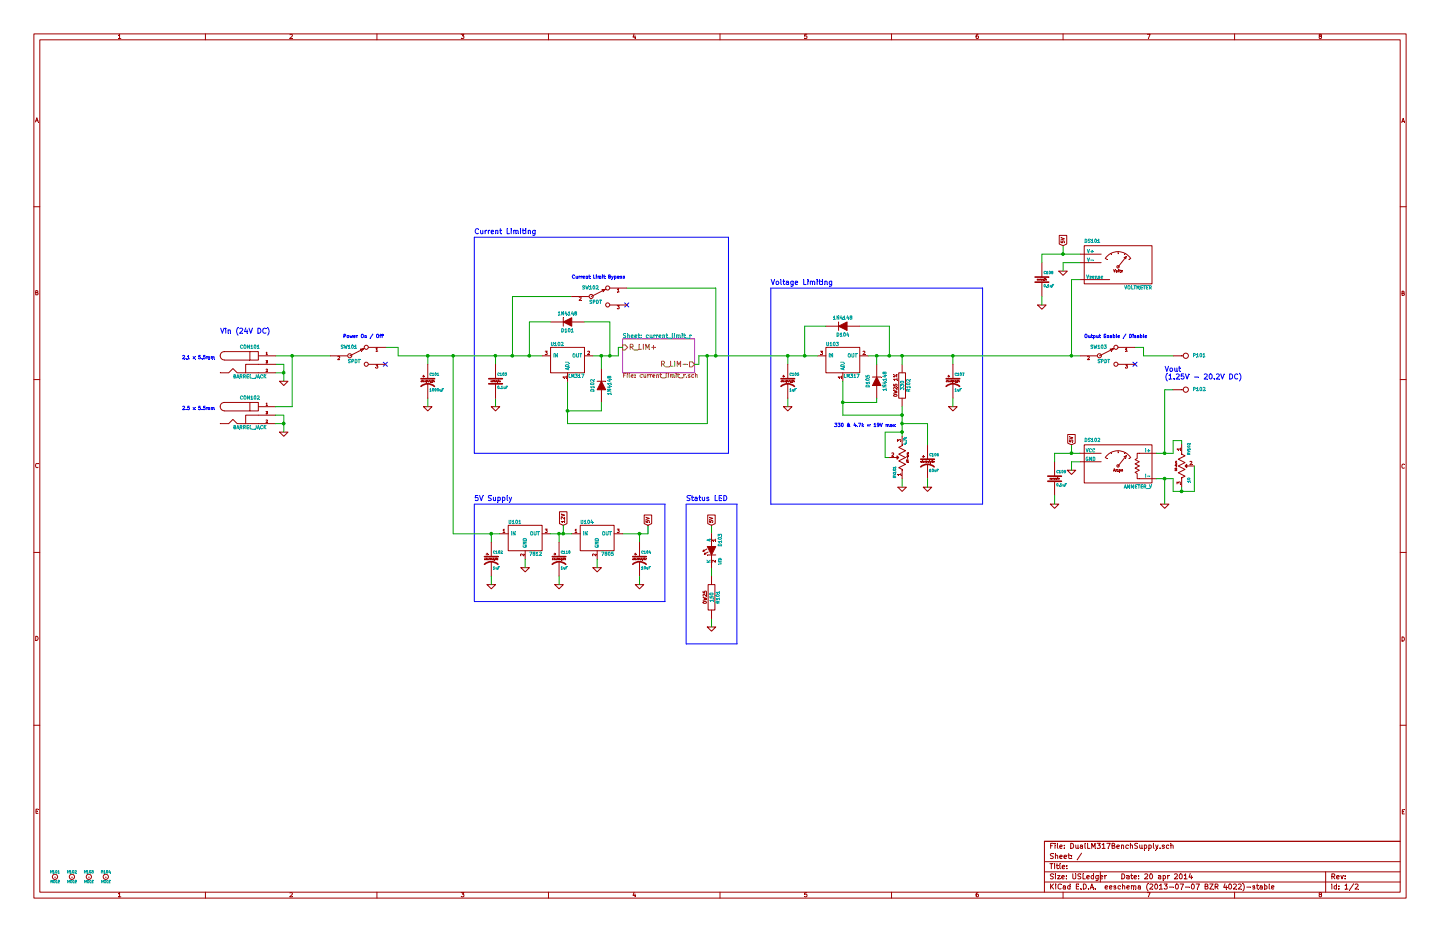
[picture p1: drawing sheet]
EESchema Schematic File Version 2
LIBS:switches_PL
LIBS:capacitors_PL
LIBS:connectors_PL
LIBS:diodes_PL
LIBS:displays_PL
LIBS:LEDs_PL
LIBS:mounting_holes_PL
LIBS:regulators_PL
LIBS:resistors_PL
LIBS:power
LIBS:device
LIBS:transistors
LIBS:conn
LIBS:linear
LIBS:regul
LIBS:74xx
LIBS:cmos4000
LIBS:adc-dac
LIBS:memory
LIBS:xilinx
LIBS:special
LIBS:microcontrollers
LIBS:dsp
LIBS:microchip
LIBS:analog_switches
LIBS:motorola
LIBS:texas
LIBS:intel
LIBS:audio
LIBS:interface
LIBS:digital-audio
LIBS:philips
LIBS:display
LIBS:cypress
LIBS:siliconi
LIBS:opto
LIBS:atmel
LIBS:contrib
LIBS:valves
LIBS:DualLM317BenchSupply-cache
EELAYER 27 0
EELAYER END
$Descr USLedger 17000 11000
encoding utf-8
Sheet 1 2
Title ""
Date "20 apr 2014"
Rev ""
Comp ""
Comment1 ""
Comment2 ""
Comment3 ""
Comment4 ""
$EndDescr
$Comp
L GND #PWR01
U 1 1
P 8400 7400
F 0 "#PWR01" H 8400 7400 30  0001 C CNN
F 1 "GND" H 8400 7330 30  0001 C CNN
F 2 "" H 8400 7400 60  0000 C CNN
F 3 "" H 8400 7400 60  0000 C CNN
	1    8400 7400
	1    0    0    -1  
$EndComp
$Comp
L GND #PWR02
U 1 1
P 9300 4800
F 0 "#PWR02" H 9300 4800 30  0001 C CNN
F 1 "GND" H 9300 4730 30  0001 C CNN
F 2 "" H 9300 4800 60  0000 C CNN
F 3 "" H 9300 4800 60  0000 C CNN
	1    9300 4800
	1    0    0    -1  
$EndComp
$Comp
L GND #PWR03
U 1 1
P 5050 4800
F 0 "#PWR03" H 5050 4800 30  0001 C CNN
F 1 "GND" H 5050 4730 30  0001 C CNN
F 2 "" H 5050 4800 60  0000 C CNN
F 3 "" H 5050 4800 60  0000 C CNN
	1    5050 4800
	1    0    0    -1  
$EndComp
$Comp
L GND #PWR04
U 1 1
P 10650 5750
F 0 "#PWR04" H 10650 5750 30  0001 C CNN
F 1 "GND" H 10650 5680 30  0001 C CNN
F 2 "" H 10650 5750 60  0000 C CNN
F 3 "" H 10650 5750 60  0000 C CNN
	1    10650 5750
	1    0    0    -1  
$EndComp
$Comp
L GND #PWR05
U 1 1
P 10950 5750
F 0 "#PWR05" H 10950 5750 30  0001 C CNN
F 1 "GND" H 10950 5680 30  0001 C CNN
F 2 "" H 10950 5750 60  0000 C CNN
F 3 "" H 10950 5750 60  0000 C CNN
	1    10950 5750
	1    0    0    -1  
$EndComp
$Comp
L DIODE D105
U 1 1
P 10350 4500
F 0 "D105" H 10350 4600 40  0000 C CNN
F 1 "1N4148" H 10350 4400 40  0000 C CNN
F 2 "~" H 10350 4500 60  0000 C CNN
F 3 "~" H 10350 4500 60  0000 C CNN
	1    10350 4500
	0    -1   -1   0   
$EndComp
$Comp
L DIODE D104
U 1 1
P 9950 3850
F 0 "D104" H 9950 3950 40  0000 C CNN
F 1 "1N4148" H 9950 3750 40  0000 C CNN
F 2 "~" H 9950 3850 60  0000 C CNN
F 3 "~" H 9950 3850 60  0000 C CNN
	1    9950 3850
	-1   0    0    1   
$EndComp
Wire Wire Line
	6700 5000 8350 5000
Wire Wire Line
	6700 4500 6700 5000
Wire Wire Line
	8400 7300 8400 7400
Wire Wire Line
	8400 6700 8400 6800
Wire Wire Line
	9300 4200 9300 4300
Connection ~ 9300 4200
Wire Wire Line
	9300 4700 9300 4800
Wire Wire Line
	8400 6300 8400 6200
Wire Wire Line
	5050 4700 5050 4800
Wire Wire Line
	9950 4900 10650 4900
Wire Wire Line
	11250 4200 11250 4300
$Comp
L GND #PWR06
U 1 1
P 11250 4800
F 0 "#PWR06" H 11250 4800 30  0001 C CNN
F 1 "GND" H 11250 4730 30  0001 C CNN
F 2 "" H 11250 4800 60  0000 C CNN
F 3 "" H 11250 4800 60  0000 C CNN
	1    11250 4800
	1    0    0    -1  
$EndComp
Wire Wire Line
	11250 4700 11250 4800
Text Notes 6750 3300 0    40   ~ 0
Current Limit Bypass
$Comp
L CONN_1 P101
U 1 1
P 14000 4200
F 0 "P101" H 14080 4200 40  0000 L CNN
F 1 "Vout+" H 14000 4255 30  0001 C CNN
F 2 "" H 14000 4200 60  0000 C CNN
F 3 "" H 14000 4200 60  0000 C CNN
	1    14000 4200
	1    0    0    -1  
$EndComp
$Comp
L CONN_1 P102
U 1 1
P 14000 4600
F 0 "P102" H 14080 4600 40  0000 L CNN
F 1 "Vout-" H 14000 4655 30  0001 C CNN
F 2 "" H 14000 4600 60  0000 C CNN
F 3 "" H 14000 4600 60  0000 C CNN
	1    14000 4600
	1    0    0    -1  
$EndComp
$Comp
L GND #PWR07
U 1 1
P 13750 5950
F 0 "#PWR07" H 13750 5950 30  0001 C CNN
F 1 "GND" H 13750 5880 30  0001 C CNN
F 2 "" H 13750 5950 60  0000 C CNN
F 3 "" H 13750 5950 60  0000 C CNN
	1    13750 5950
	1    0    0    -1  
$EndComp
Wire Wire Line
	13750 4600 13750 5350
Wire Wire Line
	13750 4600 13850 4600
Text Notes 13750 4400 0    60   ~ 0
Vout\n(1.25V - 20.2V DC)
$Comp
L GND #PWR08
U 1 1
P 3350 4500
F 0 "#PWR08" H 3350 4500 30  0001 C CNN
F 1 "GND" H 3350 4430 30  0001 C CNN
F 2 "" H 3350 4500 60  0000 C CNN
F 3 "" H 3350 4500 60  0000 C CNN
	1    3350 4500
	1    0    0    -1  
$EndComp
Text Notes 2600 3950 0    60   ~ 0
Vin (24V DC)
Connection ~ 6050 4200
$Sheet
S 7350 4000 850  400 
U 532536CD
F0 "current_limit_r" 50
F1 "current_limit_r.sch" 50
F2 "R_LIM+" I L 7350 4100 60 
F3 "R_LIM-" O R 8200 4300 60 
$EndSheet
Connection ~ 7200 4200
Wire Wire Line
	8350 5000 8350 4200
Connection ~ 8350 4200
$Comp
L GND #PWR09
U 1 1
P 5850 4800
F 0 "#PWR09" H 5850 4800 30  0001 C CNN
F 1 "GND" H 5850 4730 30  0001 C CNN
F 2 "" H 5850 4800 60  0000 C CNN
F 3 "" H 5850 4800 60  0000 C CNN
	1    5850 4800
	1    0    0    -1  
$EndComp
Wire Wire Line
	5850 4700 5850 4800
Wire Wire Line
	7400 3400 8450 3400
Wire Wire Line
	8450 4200 8450 3400
Connection ~ 8450 4200
Wire Wire Line
	6050 3500 6750 3500
Wire Notes Line
	5600 2800 8600 2800
Wire Notes Line
	8600 2800 8600 5350
Wire Notes Line
	8600 5350 5600 5350
Wire Notes Line
	5600 5350 5600 2800
Wire Notes Line
	9100 3400 11600 3400
Wire Notes Line
	9100 5950 11600 5950
Wire Notes Line
	9100 5950 9100 3400
Text Notes 9100 3375 0    60   ~ 0
Voltage Limiting
Text Notes 5600 2775 0    60   ~ 0
Current Limiting
Wire Notes Line
	8100 5950 8700 5950
Wire Notes Line
	8700 5950 8700 7600
Wire Notes Line
	8700 7600 8100 7600
Wire Notes Line
	8100 7600 8100 5950
Text Notes 8100 5925 0    60   ~ 0
Status LED
Wire Notes Line
	11600 5950 11600 3400
$Comp
L R_0W25_1PCT R102
U 1 1
P 10650 4550
F 0 "R102" V 10730 4550 40  0000 C CNN
F 1 "330" V 10657 4551 40  0000 C CNN
F 2 "~" V 10580 4550 30  0000 C CNN
F 3 "~" H 10650 4550 30  0000 C CNN
	1    10650 4550
	1    0    0    -1  
$EndComp
$Comp
L R_0W25 R101
U 1 1
P 8400 7050
F 0 "R101" V 8480 7050 40  0000 C CNN
F 1 "150" V 8407 7051 40  0000 C CNN
F 2 "~" V 8330 7050 30  0000 C CNN
F 3 "~" H 8400 7050 30  0000 C CNN
	1    8400 7050
	1    0    0    -1  
$EndComp
Wire Wire Line
	4550 4100 4700 4100
Wire Wire Line
	4700 4100 4700 4200
Wire Wire Line
	4700 4200 6400 4200
Text Notes 4050 4000 0    40   ~ 0
Power On / Off
Wire Wire Line
	13400 4100 13500 4100
Wire Wire Line
	13500 4100 13500 4200
Wire Wire Line
	13500 4200 13850 4200
NoConn ~ 13400 4300
NoConn ~ 7400 3600
NoConn ~ 4550 4300
Text Notes 12800 4000 0    40   ~ 0
Output Enable / Disable
Wire Wire Line
	6050 3500 6050 4200
Text Notes 9850 5050 0    40   ~ 0
330 & 4.7k = 19V max
$Comp
L GND #PWR010
U 1 1
P 7550 6900
F 0 "#PWR010" H 7550 6900 30  0001 C CNN
F 1 "GND" H 7550 6830 30  0001 C CNN
F 2 "" H 7550 6900 60  0000 C CNN
F 3 "" H 7550 6900 60  0000 C CNN
	1    7550 6900
	1    0    0    -1  
$EndComp
Wire Wire Line
	7550 6800 7550 6900
Wire Wire Line
	7550 6400 7550 6300
Wire Wire Line
	7350 6300 7650 6300
Wire Wire Line
	7650 6300 7650 6200
Connection ~ 7550 6300
Text GLabel 7650 6200 1    40   Input ~ 0
5V
$Comp
L GND #PWR011
U 1 1
P 5800 6900
F 0 "#PWR011" H 5800 6900 30  0001 C CNN
F 1 "GND" H 5800 6830 30  0001 C CNN
F 2 "" H 5800 6900 60  0000 C CNN
F 3 "" H 5800 6900 60  0000 C CNN
	1    5800 6900
	1    0    0    -1  
$EndComp
Wire Wire Line
	5800 6800 5800 6900
Wire Wire Line
	5800 6400 5800 6300
Connection ~ 5800 6300
Wire Notes Line
	5600 5950 7850 5950
Wire Notes Line
	7850 5950 7850 7100
Wire Notes Line
	7850 7100 5600 7100
Wire Notes Line
	5600 7100 5600 5950
Text Notes 5600 5925 0    60   ~ 0
5V Supply
Text GLabel 12550 2900 1    40   Input ~ 0
5V
$Comp
L GND #PWR012
U 1 1
P 12650 5550
F 0 "#PWR012" H 12650 5550 30  0001 C CNN
F 1 "GND" H 12650 5480 30  0001 C CNN
F 2 "" H 12650 5550 60  0000 C CNN
F 3 "" H 12650 5550 60  0000 C CNN
	1    12650 5550
	1    0    0    -1  
$EndComp
Wire Wire Line
	12750 5450 12650 5450
Wire Wire Line
	12650 5450 12650 5550
Wire Wire Line
	12450 5350 12750 5350
Wire Wire Line
	12650 5350 12650 5250
Text GLabel 12650 5250 1    40   Input ~ 0
5V
Wire Wire Line
	9750 3850 9500 3850
Wire Wire Line
	9500 4200 9500 3850
Connection ~ 9500 4200
Wire Wire Line
	5050 4300 5050 4200
Connection ~ 5050 4200
$Comp
L DIODE D101
U 1 1
P 6700 3800
F 0 "D101" H 6700 3900 40  0000 C CNN
F 1 "1N4148" H 6700 3700 40  0000 C CNN
F 2 "~" H 6700 3800 60  0000 C CNN
F 3 "~" H 6700 3800 60  0000 C CNN
	1    6700 3800
	-1   0    0    1   
$EndComp
Wire Wire Line
	6900 3800 7200 3800
Wire Wire Line
	7200 4200 7200 3800
Wire Wire Line
	6500 3800 6250 3800
Wire Wire Line
	6250 3800 6250 4200
Connection ~ 6250 4200
Wire Wire Line
	5850 4300 5850 4200
Connection ~ 5850 4200
Connection ~ 5350 4200
Wire Wire Line
	3250 4300 3350 4300
Wire Wire Line
	3350 4300 3350 4500
Wire Wire Line
	3250 4400 3350 4400
Connection ~ 3350 4400
Wire Wire Line
	3250 4200 3900 4200
$Comp
L BARREL_JACK CON101
U 1 1
P 2950 4300
F 0 "CON101" H 2950 4500 40  0000 C CNN
F 1 "BARREL_JACK" H 2950 4150 40  0000 C CNN
F 2 "~" H 2950 4300 60  0000 C CNN
F 3 "~" H 2950 4300 60  0000 C CNN
	1    2950 4300
	1    0    0    -1  
$EndComp
$Comp
L C_EL C104
U 1 1
P 7550 6600
F 0 "C104" H 7570 6660 30  0000 L BNN
F 1 "10uF" H 7570 6510 30  0000 L TNN
F 2 "~" H 7588 6450 30  0000 C CNN
F 3 "~" H 7550 6600 60  0000 C CNN
	1    7550 6600
	1    0    0    -1  
$EndComp
$Comp
L C_EL C101
U 1 1
P 5050 4500
F 0 "C101" H 5070 4560 30  0000 L BNN
F 1 "1000uF" H 5070 4410 30  0000 L TNN
F 2 "~" H 5088 4350 30  0000 C CNN
F 3 "~" H 5050 4500 60  0000 C CNN
	1    5050 4500
	1    0    0    -1  
$EndComp
$Comp
L C_CER C103
U 1 1
P 5850 4500
F 0 "C103" H 5870 4560 30  0000 L BNN
F 1 "0.1uF" H 5870 4440 30  0000 L TNN
F 2 "~" H 5888 4350 30  0000 C CNN
F 3 "~" H 5850 4500 60  0000 C CNN
	1    5850 4500
	1    0    0    -1  
$EndComp
$Comp
L C_EL C105
U 1 1
P 9300 4500
F 0 "C105" H 9320 4560 30  0000 L BNN
F 1 "1uF" H 9320 4410 30  0000 L TNN
F 2 "~" H 9338 4350 30  0000 C CNN
F 3 "~" H 9300 4500 60  0000 C CNN
	1    9300 4500
	1    0    0    -1  
$EndComp
$Comp
L C_EL C106
U 1 1
P 10950 5450
F 0 "C106" H 10970 5510 30  0000 L BNN
F 1 "10uF" H 10970 5360 30  0000 L TNN
F 2 "~" H 10988 5300 30  0000 C CNN
F 3 "~" H 10950 5450 60  0000 C CNN
	1    10950 5450
	1    0    0    -1  
$EndComp
$Comp
L C_EL C107
U 1 1
P 11250 4500
F 0 "C107" H 11270 4560 30  0000 L BNN
F 1 "1uF" H 11270 4410 30  0000 L TNN
F 2 "~" H 11288 4350 30  0000 C CNN
F 3 "~" H 11250 4500 60  0000 C CNN
	1    11250 4500
	1    0    0    -1  
$EndComp
$Comp
L LM317 U102
U 1 1
P 6700 4250
F 0 "U102" H 6500 4410 40  0000 L BNN
F 1 "LM317" H 6900 4080 40  0000 R TNN
F 2 "~" H 6700 4250 60  0000 C CNN
F 3 "~" H 6700 4250 60  0000 C CNN
	1    6700 4250
	1    0    0    -1  
$EndComp
$Comp
L LM317 U103
U 1 1
P 9950 4250
F 0 "U103" H 9750 4410 40  0000 L BNN
F 1 "LM317" H 10150 4080 40  0000 R TNN
F 2 "~" H 9950 4250 60  0000 C CNN
F 3 "~" H 9950 4250 60  0000 C CNN
	1    9950 4250
	1    0    0    -1  
$EndComp
$Comp
L SPDT SW101
U 1 1
P 3900 4200
F 0 "SW101" H 4120 4300 40  0000 C CNN
F 1 "SPDT" H 4180 4130 40  0000 C CNN
F 2 "~" H 4280 4200 60  0000 C CNN
F 3 "~" H 4280 4200 60  0000 C CNN
	1    3900 4200
	1    0    0    -1  
$EndComp
$Comp
L SPDT SW102
U 1 1
P 6750 3500
F 0 "SW102" H 6970 3600 40  0000 C CNN
F 1 "SPDT" H 7030 3430 40  0000 C CNN
F 2 "~" H 7130 3500 60  0000 C CNN
F 3 "~" H 7130 3500 60  0000 C CNN
	1    6750 3500
	1    0    0    -1  
$EndComp
$Comp
L SPDT SW103
U 1 1
P 12750 4200
F 0 "SW103" H 12970 4300 40  0000 C CNN
F 1 "SPDT" H 13030 4130 40  0000 C CNN
F 2 "~" H 13130 4200 60  0000 C CNN
F 3 "~" H 13130 4200 60  0000 C CNN
	1    12750 4200
	1    0    0    -1  
$EndComp
$Comp
L LED D103
U 1 1
P 8400 6500
F 0 "D103" H 8275 6600 40  0000 C CNN
F 1 "LED" H 8525 6600 30  0000 C CNN
F 2 "~" H 8400 6500 60  0000 C CNN
F 3 "~" H 8400 6500 60  0000 C CNN
	1    8400 6500
	0    1    1    0   
$EndComp
$Comp
L DIODE D102
U 1 1
P 7100 4550
F 0 "D102" H 7100 4650 40  0000 C CNN
F 1 "1N4148" H 7100 4450 40  0000 C CNN
F 2 "~" H 7100 4550 60  0000 C CNN
F 3 "~" H 7100 4550 60  0000 C CNN
	1    7100 4550
	0    -1   -1   0   
$EndComp
Wire Wire Line
	7100 4350 7100 4200
Connection ~ 7100 4200
Wire Wire Line
	7100 4750 7100 4850
Wire Wire Line
	7100 4850 6700 4850
Connection ~ 6700 4850
Wire Wire Line
	10650 4200 10650 4300
Wire Wire Line
	10350 4300 10350 4200
Wire Wire Line
	10350 4700 10350 4750
Wire Wire Line
	10350 4750 9950 4750
Connection ~ 9950 4750
Wire Wire Line
	10650 4800 10650 5150
Wire Wire Line
	10650 5750 10650 5650
Connection ~ 10650 4900
Wire Wire Line
	10950 5650 10950 5750
Wire Wire Line
	9950 4500 9950 4900
Wire Wire Line
	10650 5100 10450 5100
Wire Wire Line
	10450 5100 10450 5400
Wire Wire Line
	10450 5400 10500 5400
Connection ~ 10650 5100
Wire Wire Line
	10950 5250 10950 5000
Wire Wire Line
	10950 5000 10650 5000
Connection ~ 10650 5000
Text GLabel 8400 6200 1    40   Input ~ 0
5V
Wire Wire Line
	13750 5650 13750 5950
$Comp
L GND #PWR013
U 1 1
P 12550 3200
F 0 "#PWR013" H 12550 3200 30  0001 C CNN
F 1 "GND" H 12550 3130 30  0001 C CNN
F 2 "" H 12550 3200 60  0000 C CNN
F 3 "" H 12550 3200 60  0000 C CNN
	1    12550 3200
	1    0    0    -1  
$EndComp
Wire Wire Line
	12750 3100 12550 3100
Wire Wire Line
	12550 3100 12550 3200
Wire Wire Line
	12300 3000 12750 3000
Wire Wire Line
	12550 3000 12550 2900
Wire Wire Line
	5350 6300 5350 4200
$Comp
L BARREL_JACK CON102
U 1 1
P 2950 4900
F 0 "CON102" H 2950 5100 40  0000 C CNN
F 1 "BARREL_JACK" H 2950 4750 40  0000 C CNN
F 2 "~" H 2950 4900 60  0000 C CNN
F 3 "~" H 2950 4900 60  0000 C CNN
	1    2950 4900
	1    0    0    -1  
$EndComp
$Comp
L GND #PWR014
U 1 1
P 3350 5100
F 0 "#PWR014" H 3350 5100 30  0001 C CNN
F 1 "GND" H 3350 5030 30  0001 C CNN
F 2 "" H 3350 5100 60  0000 C CNN
F 3 "" H 3350 5100 60  0000 C CNN
	1    3350 5100
	1    0    0    -1  
$EndComp
Wire Wire Line
	3250 4900 3350 4900
Wire Wire Line
	3350 4900 3350 5100
Wire Wire Line
	3250 5000 3350 5000
Connection ~ 3350 5000
Wire Wire Line
	3250 4800 3450 4800
Wire Wire Line
	3450 4800 3450 4200
Connection ~ 3450 4200
Text Notes 2150 4250 0    40   ~ 0
2.1 x 5.5mm
Text Notes 2150 4850 0    40   ~ 0
2.5 x 5.5mm
$Comp
L HOLE H101
U 1 1
P 650 10350
F 0 "H101" H 650 10405 30  0000 C CNN
F 1 "HOLE" H 650 10290 30  0000 C CNN
F 2 "~" H 650 10350 60  0000 C CNN
F 3 "~" H 650 10350 60  0000 C CNN
	1    650  10350
	1    0    0    -1  
$EndComp
$Comp
L HOLE H102
U 1 1
P 850 10350
F 0 "H102" H 850 10405 30  0000 C CNN
F 1 "HOLE" H 850 10290 30  0000 C CNN
F 2 "~" H 850 10350 60  0000 C CNN
F 3 "~" H 850 10350 60  0000 C CNN
	1    850  10350
	1    0    0    -1  
$EndComp
$Comp
L HOLE H103
U 1 1
P 1050 10350
F 0 "H103" H 1050 10405 30  0000 C CNN
F 1 "HOLE" H 1050 10290 30  0000 C CNN
F 2 "~" H 1050 10350 60  0000 C CNN
F 3 "~" H 1050 10350 60  0000 C CNN
	1    1050 10350
	1    0    0    -1  
$EndComp
$Comp
L HOLE H104
U 1 1
P 1250 10350
F 0 "H104" H 1250 10405 30  0000 C CNN
F 1 "HOLE" H 1250 10290 30  0000 C CNN
F 2 "~" H 1250 10350 60  0000 C CNN
F 3 "~" H 1250 10350 60  0000 C CNN
	1    1250 10350
	1    0    0    -1  
$EndComp
Wire Wire Line
	7000 4200 7300 4200
Wire Wire Line
	7300 4200 7300 4100
Wire Wire Line
	7300 4100 7350 4100
Wire Wire Line
	8250 4200 9650 4200
Wire Wire Line
	8250 4200 8250 4300
Wire Wire Line
	8250 4300 8200 4300
$Comp
L POT_10T RV101
U 1 1
P 10650 5400
F 0 "RV101" H 10475 5485 30  0000 C CNN
F 1 "4.7k" H 10845 5360 30  0000 C CNN
F 2 "~" H 10650 5400 60  0000 C CNN
F 3 "~" H 10650 5400 60  0000 C CNN
	1    10650 5400
	0    -1   -1   0   
$EndComp
$Comp
L VOLTMETER DS101
U 1 1
P 12750 3000
F 0 "DS101" H 12800 3150 40  0000 L CNN
F 1 "VOLTMETER" H 13600 2600 40  0000 R CNN
F 2 "~" H 13580 3400 60  0000 C CNN
F 3 "~" H 13580 3400 60  0000 C CNN
	1    12750 3000
	1    0    0    -1  
$EndComp
$Comp
L AMMETER_V DS102
U 1 1
P 12750 5350
F 0 "DS102" H 12800 5500 40  0000 L CNN
F 1 "AMMETER_V" H 13600 4950 40  0000 R CNN
F 2 "~" H 13580 5750 60  0000 C CNN
F 3 "~" H 13580 5750 60  0000 C CNN
	1    12750 5350
	1    0    0    -1  
$EndComp
$Comp
L C_CER C109
U 1 1
P 12450 5650
F 0 "C109" H 12470 5710 30  0000 L BNN
F 1 "0.1uF" H 12470 5590 30  0000 L TNN
F 2 "~" H 12488 5500 30  0000 C CNN
F 3 "~" H 12450 5650 60  0000 C CNN
	1    12450 5650
	1    0    0    -1  
$EndComp
$Comp
L C_CER C108
U 1 1
P 12300 3300
F 0 "C108" H 12320 3360 30  0000 L BNN
F 1 "0.1uF" H 12320 3240 30  0000 L TNN
F 2 "~" H 12338 3150 30  0000 C CNN
F 3 "~" H 12300 3300 60  0000 C CNN
	1    12300 3300
	1    0    0    -1  
$EndComp
Connection ~ 12550 3000
Wire Wire Line
	12450 5350 12450 5450
Connection ~ 12650 5350
$Comp
L GND #PWR015
U 1 1
P 12450 5950
F 0 "#PWR015" H 12450 5950 30  0001 C CNN
F 1 "GND" H 12450 5880 30  0001 C CNN
F 2 "" H 12450 5950 60  0000 C CNN
F 3 "" H 12450 5950 60  0000 C CNN
	1    12450 5950
	1    0    0    -1  
$EndComp
$Comp
L GND #PWR016
U 1 1
P 12300 3600
F 0 "#PWR016" H 12300 3600 30  0001 C CNN
F 1 "GND" H 12300 3530 30  0001 C CNN
F 2 "" H 12300 3600 60  0000 C CNN
F 3 "" H 12300 3600 60  0000 C CNN
	1    12300 3600
	1    0    0    -1  
$EndComp
Wire Wire Line
	12450 5850 12450 5950
Wire Wire Line
	12300 3000 12300 3100
Wire Wire Line
	12300 3500 12300 3600
Connection ~ 13750 5350
Connection ~ 13750 5650
Wire Wire Line
	13650 5350 13850 5350
Wire Wire Line
	13950 5250 13950 5200
Wire Wire Line
	13950 5200 13850 5200
Wire Wire Line
	13850 5200 13850 5350
Wire Wire Line
	13650 5650 13850 5650
Wire Wire Line
	13850 5650 13850 5800
Wire Wire Line
	13850 5800 14100 5800
Wire Wire Line
	13950 5800 13950 5750
Wire Wire Line
	14100 5800 14100 5500
$Comp
L POT_25T RV102
U 1 1
P 13950 5500
F 0 "RV102" H 13750 5585 30  0000 C CNN
F 1 "10" H 14115 5585 30  0000 C CNN
F 2 "~" H 13950 5500 60  0000 C CNN
F 3 "~" H 13950 5500 60  0000 C CNN
	1    13950 5500
	0    1    1    0   
$EndComp
Connection ~ 13950 5800
Wire Wire Line
	10250 4200 12750 4200
Connection ~ 10350 4200
Connection ~ 10650 4200
Connection ~ 11250 4200
Wire Wire Line
	10150 3850 10500 3850
Wire Wire Line
	10500 3850 10500 4200
Connection ~ 10500 4200
Wire Wire Line
	12750 3300 12650 3300
Wire Wire Line
	12650 3300 12650 4200
Connection ~ 12650 4200
$Comp
L 7812 U101
U 1 1
P 6200 6350
F 0 "U101" H 6000 6510 40  0000 L BNN
F 1 "7812" H 6400 6180 40  0000 R TNN
F 2 "~" H 6200 6350 60  0000 C CNN
F 3 "~" H 6200 6350 60  0000 C CNN
	1    6200 6350
	1    0    0    -1  
$EndComp
$Comp
L 7805 U104
U 1 1
P 7050 6350
F 0 "U104" H 6850 6510 40  0000 L BNN
F 1 "7805" H 7250 6180 40  0000 R TNN
F 2 "~" H 7050 6350 60  0000 C CNN
F 3 "~" H 7050 6350 60  0000 C CNN
	1    7050 6350
	1    0    0    -1  
$EndComp
$Comp
L C_EL C102
U 1 1
P 5800 6600
F 0 "C102" H 5820 6660 30  0000 L BNN
F 1 "1uF" H 5820 6510 30  0000 L TNN
F 2 "~" H 5838 6450 30  0000 C CNN
F 3 "~" H 5800 6600 60  0000 C CNN
	1    5800 6600
	1    0    0    -1  
$EndComp
$Comp
L GND #PWR017
U 1 1
P 6600 6900
F 0 "#PWR017" H 6600 6900 30  0001 C CNN
F 1 "GND" H 6600 6830 30  0001 C CNN
F 2 "" H 6600 6900 60  0000 C CNN
F 3 "" H 6600 6900 60  0000 C CNN
	1    6600 6900
	1    0    0    -1  
$EndComp
Wire Wire Line
	6600 6800 6600 6900
Wire Wire Line
	6600 6400 6600 6300
Connection ~ 6600 6300
$Comp
L C_EL C110
U 1 1
P 6600 6600
F 0 "C110" H 6620 6660 30  0000 L BNN
F 1 "1uF" H 6620 6510 30  0000 L TNN
F 2 "~" H 6638 6450 30  0000 C CNN
F 3 "~" H 6600 6600 60  0000 C CNN
	1    6600 6600
	1    0    0    -1  
$EndComp
Text GLabel 6650 6200 1    40   Input ~ 0
12V
Wire Wire Line
	5350 6300 5900 6300
Wire Wire Line
	6500 6300 6750 6300
Wire Wire Line
	6650 6200 6650 6300
Connection ~ 6650 6300
$Comp
L GND #PWR018
U 1 1
P 7050 6700
F 0 "#PWR018" H 7050 6700 30  0001 C CNN
F 1 "GND" H 7050 6630 30  0001 C CNN
F 2 "" H 7050 6700 60  0000 C CNN
F 3 "" H 7050 6700 60  0000 C CNN
	1    7050 6700
	1    0    0    -1  
$EndComp
$Comp
L GND #PWR019
U 1 1
P 6200 6700
F 0 "#PWR019" H 6200 6700 30  0001 C CNN
F 1 "GND" H 6200 6630 30  0001 C CNN
F 2 "" H 6200 6700 60  0000 C CNN
F 3 "" H 6200 6700 60  0000 C CNN
	1    6200 6700
	1    0    0    -1  
$EndComp
Wire Wire Line
	6200 6600 6200 6700
Wire Wire Line
	7050 6600 7050 6700
$EndSCHEMATC
